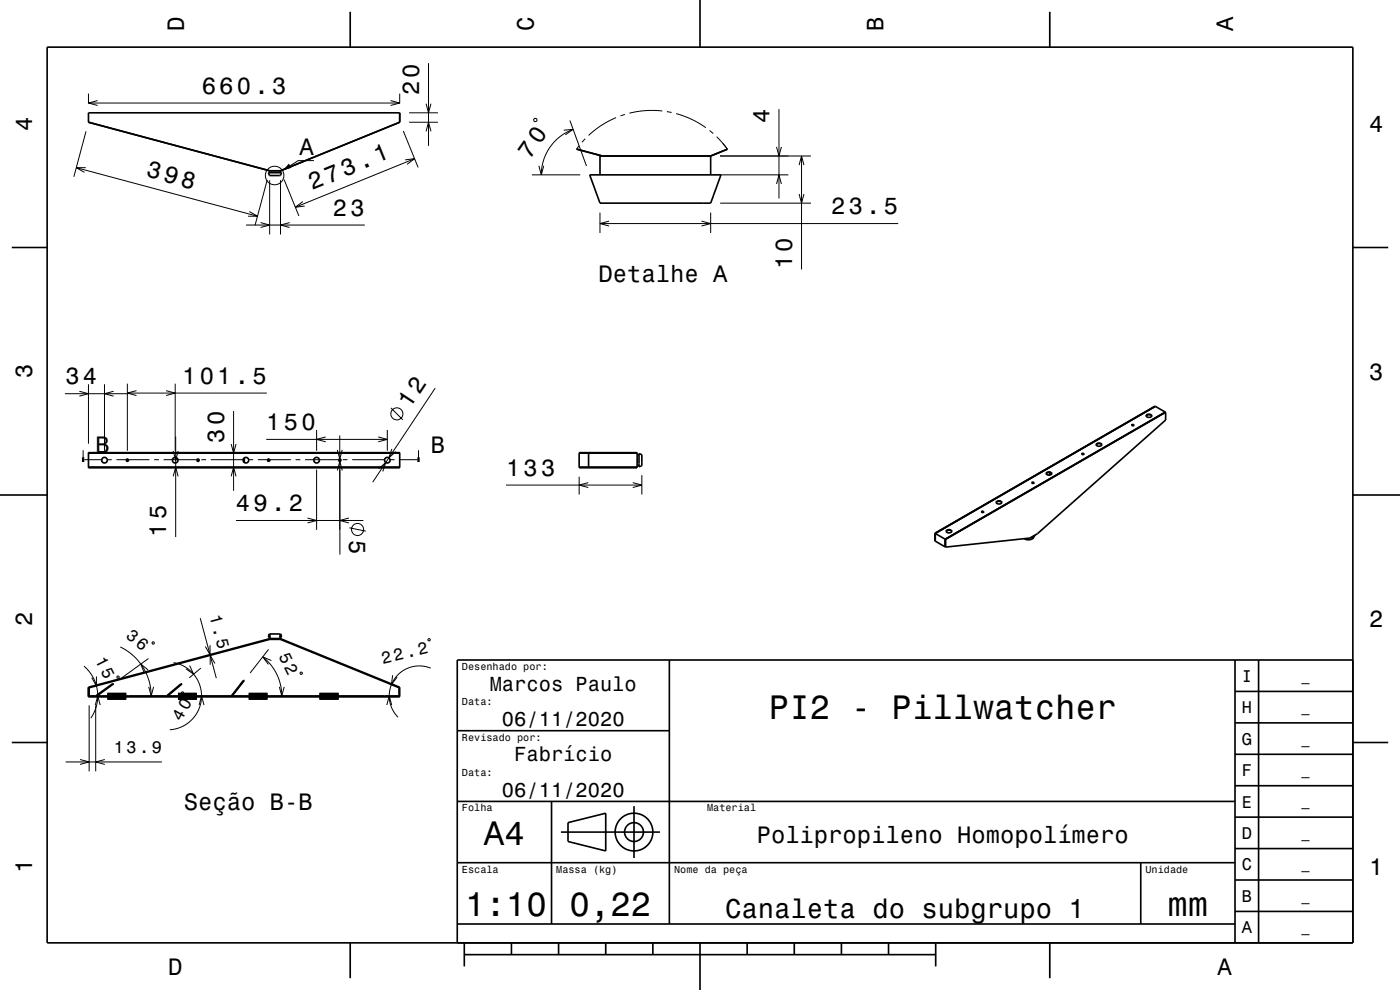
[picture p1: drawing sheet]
<svg xmlns="http://www.w3.org/2000/svg" width="297mm" height="210mm" viewBox="0 0 297 210" stroke-linecap="round" stroke-linejoin="round" font-family="sans-serif">
<g fill="none" stroke="#000" stroke-width=".21">
<path d="M18.8 19.9v2M84.8 19.9v2M90.9 13.4v17.5M16.2 35.6l38.4 10.3M18.2 35.6h-2l1.7 1M18.2 27.9l-2.5 9.6M18.8 21.9h66M20.7 21.3l-1.9 .6 1.9 .5M56.7 38.2l-2.6 9.6M57.2 38.2v11.5M59.5 38.2v11.5M60.3 38.1l3.1 7.7"/>
<path d="M66.6 34.1h-3.3l-1.7 1M82.9 21.3l1.9 .6-1.9 .5M85.6 27.8l3.1 7.7M86 33.9l1.9-.2-1.5 1.2M86.8 25.9h6.1M86.8 23.9h6.1M87.9 33.7l-25.2 10.3M90.4 27.9l.5-2 .5 2M90.4 22l.5 1.9 .5-1.9M112.8 37.1h10.3M113.4 25.2h.5l-.1 .6-.5-.1zM114.3 35.2l.5 1.9 .5-1.9"/>
<path d="M119.6 27.6l2-.2-1.7 1.2M120.9 25.6l3.5 9.6M121.6 27.4a10.3 10.3 0 0 0-6.8 9.7M122.8 30.9l-.5 .7M124.1 29.4l-.6 .8M130.7 25l-3.1 1.6-2.7 2.1M132.6 24.3l-1 .3M140.5 23.5h-3.5l-3.5 .5M141.5 23.7l1 .2M143.4 24.1l3.3 1.2 3 1.8M150.5 27.7l.8 .6M152 29l2.3 2.7-.9-1.3"/>
<path d="M152.8 33.1h19.2M152.8 37.1h14.5M164.7 31.2l.6 1.9 .5-1.9M164.7 39l.6-1.9 .5 1.9M165.3 23.2v18.9M169.5 35l.5-1.9 .6 1.9M170 33.1v24.1M52.2 47.7h25.2M52.9 44.9l1.7 1h-2M55.3 47.2l1.9 .5-1.9 .6M61.4 47.2l-1.9 .5 1.9 .6M64.3 42.8l-1.6 1.2 1.9-.3"/>
<path d="M127.3 45.1v4.3M127.3 47.4h63.2M129.2 46.9l-1.9 .5 1.9 .5M148.8 46.9l2 .5-2 .5M150.8 45.1v4.3M152.8 43.1h19.2M169.5 41.2l.5 1.9 .6-1.9M13.8 83.5h13.4M16.8 83l2 .5-2 .5M17.6 95.5v1.7M17.9 97.5h3.8M18.8 81.5v12.6"/>
<path d="M22.2 81.5v14.1M22.7 97.5h1M24.1 83l-1.9 .5 1.9 .5M24.7 97.5h7M27 81.4v14.2M27 83.4h29.6M28.9 82.9l-1.9 .5 1.9 .5M32.7 97.5h1M34.7 97.5h7M35.2 82.9l2 .5-2 .5M36.8 95.7l.5 1.9 .5-1.9M37.2 81.4v14.2"/>
<path d="M37.3 92.6v21.3M42.7 97.5h1M44.7 97.5h7M49 94.2l.6 1.9 .5-1.9M49.6 87.2v16.9M52.7 97.5h1M54.7 97.5h7M56.5 93.2h25.7M62.7 97.5h1M64.7 97.5h7M67.2 91.2v4.4M67.2 99.6v12.8"/>
<path d="M69.1 92.7l-1.9 .5 1.9 .5M72.1 92.4v25.2M72.1 99.6v12.8M72.6 95.4l-.5 2-.5-2M72.6 99.8l-.5-1.9-.5 1.9M72.7 97.5h1M74.7 97.5h7M80.2 92.7l2 .5-2 .5M80.3 99.4l1.5-1.3-.6 1.9M82.2 91.2v4.4M82.7 97.5h1M82.9 86.5l2.6 2.5"/>
<path d="M83.1 95.2l-.6 1.9 1.5-1.3M84.7 97.5h3.8M88.8 95.5v1.7M92.3 82.3l-13.2 20M36.8 101l.5-1.9 .5 1.9M49 101l.6-1.9 .5 1.9M50.1 110.4h27M65.2 109.9l2 .5-2 .5M74 109.9l-1.9 .5 1.9 .5M74.1 112l3.5 .7M107.4 102.9h28.8M122.9 101.1v3.8"/>
<path d="M124.8 102.4l-1.9 .5 1.9 .5M134.2 102.4l2 .5-2 .5M136.2 100.8v4.1M25.5 137.2a11.5 11.5 0 0 1 6.6 10.4M31.5 139.7l-5.8 4.2M32.4 136.2h.3l-.1 .4-.3-.1zM42.5 131.1l3.4 12.7M44.6 136.9v2l-1-1.8M47 138.2l-.5 .3M55.7 139.3a10.5 10.5 0 0 1 4.1 8.3M57 137.8l-3.9 5M57.1 134.6h.2"/>
<path d="M59.4 134.6h.2M64.3 137.4l-.1 .1M90.9 135.5l.4 .1-.1 .3h-.4zM17.8 141.3a8.3 8.3 0 0 1 1.5 11M18.9 149.6v14M20.2 149.6l.5-2 .6 2M20.3 149.6v14M20.5 143.5v2l-1-1.8M24.8 143.5h.4v.3h-.3zM30.5 142.6h.6M30.7 147.6l-.3 .2M31.4 142.1l-1.5-1.2 .7 1.8"/>
<path d="M31.6 145.7l.5 1.9 .5-1.9M36.8 140.6a7.2 7.2 0 0 1 5.9 7.4 7.2 7.2 0 0 1-6.7 6.8M38.5 146.8h.4v.4h-.4zM40.2 141.2l.9 1.8-1.7-1.1M42.2 149.6l.6-2 .5 2M42.6 141.7l-2.4 2.1M45.6 140.7l-1-1.7v2M46.7 147.6l-.3 .2M51.4 144.9l-.4 .2M57.6 140.1l-1.9-.8 1.2 1.6M59.3 145.7l.5 1.9 .5-1.9M62.7 147.6l-.3 .2"/>
<path d="M63.7 142.6h.4v.4h-.4zM73.7 141.3l-.1 .1M76.7 142.6h.4M78.7 147.6l-.3 .2M82.1 149.6l.5-2 .5 2M83.1 145.1l-.2 .1M83.3 143.2l-.3 2 1.3-1.6M91.4 141.7a6.4 6.4 0 0 0-7.8 2.4 6.4 6.4 0 0 0 .8 8M13.9 161.6h20.5M17 161.1l1.9 .5-1.9 .5M22.2 161.1l-1.9 .5 1.9 .5"/>
<circle cx="58.3" cy="37.2" r="1.97"/>
<circle cx="84.2" cy="87.8" r="1.28"/>
<circle cx="75.9" cy="112.3" r="1.28"/>
</g>
<path d="M22.8 147.6h4v.2h-4zM37.8 147.6h4v.2h-4zM52.8 147.6h4v.2h-4zM67.8 147.6h4.1v.2h-4.1z" fill="none" stroke="#000" stroke-width="1.4" stroke-linecap="butt"/>
<g fill="none" stroke="#000" stroke-width=".35">
<path d="M10 10h277v190h-277zM74.3 2.5v7.5M148.5 0v10M222.7 2.5v7.5M56.9 36.6h2.8l-.2 .6h-2.3zM57.2 36.2l-38.4-10.3v-2h66v2l-25.3 10.3M59.5 36.2h-2.3v.4M59.5 36.2v.4M122.3 31.6l5.5 1.5M125.1 37.1h27.8l-2.1 6h-23.5zM150.8 33.1h-23.5v4M150.8 33.1v4"/>
<path d="M154.3 31.7l-3.5 1.4M2.5 52.5h7.5M287 52.5h7.5M18.8 96h66v3.2h-66zM18.8 96.1h66M18.8 99.1h66M26.8 97.5h.4v.2l-.3 .1zM41.8 97.5h.4v.2l-.3 .1zM51.8 97.1v1M56.8 97.5h.4v.2l-.4 .1zM57.2 97.5v.2M71.9 97.5h.4v.2l-.4 .1z"/>
<path d="M122.9 96.1h12.3M122.9 96h12.3v3.2h-12.3zM122.9 99.1h12.3M124.9 96v3.2M135.2 98.8h.4M135.2 96.4h.4M135.6 96.2l.6 .2v2.4l-.6 .2zM229.5 96.4h.5M229.5 96.2l.5 .1-.4 .1zM232.6 94.4a.75 .75 0 0 1 1.1 0M232.7 94.1l.4-.1 .6 .2a.57 .57 0 0 1-.6 .5 .57 .57 0 0 1-.5-.5zM240.1 90.2h.4"/>
<path d="M240.1 90.1l.5 .1-.4 .1zM243.2 88.3a.76 .76 0 0 1 1.1 0M243.3 88l.4-.1 .6 .2a.57 .57 0 0 1-.5 .4 .57 .57 0 0 1-.6-.4zM245.1 86.2l-46.8 26.9M245.1 86.2l-46.7 27M245.1 86.2l2.1 1.2M247.2 87.4l.1 .1M247.2 87.4l-46.7 27M247.3 87.5v1.6l-27.2 24.1-1.6 .9-17.9 2M247.3 87.5l-46.7 26.9M0 105h10M198.3 113.1l.1 1.7"/>
<path d="M198.3 113.1l.1 .1M198.4 113.2v1.6M198.4 114.8l2.1 1.2M198.4 113.2l2.1 1.2M200.5 116l.1 .1M200.5 114.4v1.6M200.5 114.4h.1M200.6 114.4v1.7M200.7 112.8a.75 .75 0 0 1 1.2 0M200.9 112.5l.4-.2 .6 .3a.57 .57 0 0 1-.6 .4 .57 .57 0 0 1-.5-.4zM208.2 108.6h.5M208.2 108.5l.5 .1-.4 .1z"/>
<path d="M211.3 106.6a.75 .75 0 0 1 1.2 0M211.5 106.3l.4-.1 .6 .2a.57 .57 0 0 1-.6 .5 .57 .57 0 0 1-.5-.4zM218.9 102.5h.5M218.9 102.3l.5 .1-.4 .1zM219.5 113.5a1.46 1.46 0 0 1-2.2 .8M219.5 113.5l-.3 .4-.7 .2M219.5 113.5h.1M221.9 100.5a.75 .75 0 0 1 1.2 0M222.1 100.2l.4-.1 .6 .2a.57 .57 0 0 1-.6 .5 .57 .57 0 0 1-.5-.5zM222.8 100.3l-.3 .5M287 105h10M57.2 134.5h2.3l.2 .6h-.2v.4h-2.3v-.4h-.3z"/>
<path d="M57.2 135.6h2.3M57.2 135.6h.1M57.3 134.5v1M59.4 134.5v1M59.5 135.5v.1M59.5 135.6l25.1 10.3v1.7h-35.3l2.5-3.3h-.2l-2.5 3.3h-13.5l3-2.5h-.2l-3.1 2.5h-14.7l3.5-2.6h-.2l-3.6 2.6h-1.4v-1.7l38.3-10.3M59.5 135.5l25.3 10.3v2h-66v-2l38.4-10.3v.1M142 140v56M262 140v60M267 140v60M287 140h-190v60M2.5 157.5h7.5"/>
<path d="M21.6 147.6v.2M22.8 147.6v.2M26.8 147.6v.2M27.2 147.6v.2M36.6 147.6v.2M37.8 147.6v.2M41.8 147.6v.2M42.2 147.6v.2M51.6 147.6v.2M52.8 147.6v.2M56.8 147.6v.2M57.2 147.6v.2"/>
<path d="M66.6 147.6v.2M67.8 147.6v.2M71.9 147.6v.2M72.3 147.6v.2M81.6 147.6v.2M82.8 147.6v.2M97 155h45M262 153.3h25M262 146.7h25M287 157.5h7.5M97 170h165M117 170v26"/>
<path d="M119 176.5h21M120.5 174.5l8-2v8l-8-2zM134.5 171v11M262 173.3h25M262 166.7h25M262 160h25M97 196h165M97 183h165M242 183v13M262 193.3h25M262 186.7h25M262 180h25"/>
<path d="M74.3 200v7.5M98.5 202.5h100M98.5 200v5M108.5 200v2.5M118.5 200v2.5M128.5 200v2.5M138.5 200v2.5M148.5 200v10M158.5 200v2.5M168.5 200v2.5M178.5 200v2.5M188.5 200v2.5"/>
<path d="M198.5 200v5M222.7 200v7.5"/>
<circle cx="22.2" cy="97.6" r=".6"/>
<circle cx="37.2" cy="97.6" r=".6"/>
<circle cx="52.2" cy="97.6" r=".6"/>
<circle cx="67.2" cy="97.6" r=".6"/>
<circle cx="82.2" cy="97.6" r=".6"/>
<circle cx="134.5" cy="176.5" r="2"/>
<circle cx="134.5" cy="176.5" r="4"/>
</g>
<path d="M17.4 97.5h.5M88.5 97.5h.5" fill="none" stroke="#000" stroke-width="1" stroke-linecap="butt"/>
<g fill="#000">
<path d="M61.3 34.7l.5 .9-1.9 .6z" fill-rule="evenodd"/>
<path d="M17.6 97.2h.1l-.1 .3z" fill-rule="evenodd"/>
<path d="M88.7 97.2h.2l-.1 .3z" fill-rule="evenodd"/>
</g>
<g font-size="7.2">
<text x="163.1" y="152.6">PI2 - Pillwatcher</text>
<text x="102.7" y="179.3">A4</text>
<text x="98.7" y="194.3">1:10</text>
<text x="120.8" y="194.3">0,22</text>
<text x="247.7" y="194.3">mm</text>
</g>
<text font-size="5.8" x="153.8" y="194.6">Canaleta do subgrupo 1</text>
<g font-size="5.1">
<text x="30.8" y="37.4" transform="rotate(15 30.8 37.4)">398</text>
<text x="66.2" y="40.4" transform="rotate(-22 66.2 40.4)">273.1</text>
</g>
<g font-size="5">
<text x="39" y="6.5" transform="rotate(-90 39 6.5)">D</text>
<text x="113.2" y="6.5" transform="rotate(-90 113.2 6.5)">C</text>
<text x="187.4" y="6.5" transform="rotate(-90 187.4 6.5)">B</text>
<text x="261.6" y="6.5" transform="rotate(-90 261.6 6.5)">A</text>
<text x="42.8" y="19.9">660.3</text>
<text x="88.9" y="20.2" transform="rotate(-90 88.9 20.2)">20</text>
<text x="6.8" y="27.8" transform="rotate(-90 6.8 27.8)">4</text>
<text x="163.3" y="26.2" transform="rotate(-90 163.3 26.2)">4</text>
<text x="290.5" y="28.1">4</text>
<text x="63.6" y="32.9">A</text>
<text x="112.4" y="33.9" transform="rotate(-55 112.4 33.9)">70</text>
<text x="70.6" y="45.7">23</text>
<text x="176.3" y="45.4">23.5</text>
<text x="127" y="59.9">Detalhe A</text>
<text x="168" y="57.2" transform="rotate(-90 168 57.2)">10</text>
<text x="6.8" y="80.3" transform="rotate(-90 6.8 80.3)">3</text>
<text x="13.9" y="81.5">34</text>
<text x="38.6" y="81.4">101.5</text>
<text x="290.5" y="80.6">3</text>
<text x="86.9" y="86.9" transform="rotate(-56 86.9 86.9)">12</text>
<text x="47.6" y="94" transform="rotate(-90 47.6 94)">30</text>
<text x="56.5" y="91.2">150</text>
<text x="20.3" y="96.2">B</text>
<text x="91.4" y="96.2">B</text>
<text x="107.4" y="100.9">133</text>
<text x="35.3" y="113.9" transform="rotate(-90 35.3 113.9)">15</text>
<text x="50.1" y="108.4">49.2</text>
<text x="74.1" y="114.6" transform="rotate(90 74.1 114.6)">5</text>
<text x="6.8" y="132.8" transform="rotate(-90 6.8 132.8)">2</text>
<text x="290.5" y="133.1">2</text>
<text x="39" y="171.9">Seção B-B</text>
<text x="160.5" y="178.8">Polipropileno Homopolímero</text>
<text x="6.8" y="185.3" transform="rotate(-90 6.8 185.3)">1</text>
<text x="290.5" y="185.6">1</text>
<text x="35.7" y="206.8">D</text>
<text x="258.3" y="206.8">A</text>
</g>
<g font-size="4.3">
<text x="103.9" y="146.5">Marcos Paulo</text>
<text x="106.5" y="154">06/11/2020</text>
<text x="109.1" y="161.5">Fabrício</text>
<text x="106.5" y="169">06/11/2020</text>
</g>
<g font-size="3.6">
<text x="44.4" y="130.6" transform="rotate(75 44.4 130.6)">1.5</text>
<text x="26.6" y="135.1" transform="rotate(39 26.6 135.1)">36</text>
<text x="20.2" y="140" transform="rotate(63 20.2 140)">15</text>
<text x="59" y="139.1" transform="rotate(64 59 139.1)">52</text>
<text x="81.2" y="140.9" transform="rotate(-13 81.2 140.9)">22.2</text>
<text x="263.4" y="144.6">I</text>
<text x="38.4" y="153.1" transform="rotate(-61 38.4 153.1)">40</text>
<text x="263.4" y="151.3">H</text>
<text x="24.2" y="159.6">13.9</text>
<text x="263.4" y="158">G</text>
<text x="263.4" y="164.6">F</text>
<text x="263.4" y="171.3">E</text>
<text x="263.4" y="178">D</text>
<text x="263.4" y="184.6">C</text>
<text x="263.4" y="191.3">B</text>
<text x="263.4" y="198">A</text>
</g>
<g font-size="2.9">
<text x="276.1" y="144.4">_</text>
<text x="276.1" y="151">_</text>
<text x="276.1" y="157.7">_</text>
<text x="276.1" y="164.4">_</text>
<text x="276.1" y="171">_</text>
<text x="276.1" y="177.7">_</text>
<text x="276.1" y="184.4">_</text>
<text x="276.1" y="191.1">_</text>
<text x="276.1" y="197.7">_</text>
</g>
<g font-size="2.2">
<text x="98" y="142.1">Desenhado por:</text>
<text x="98" y="149.6">Data:</text>
<text x="98" y="157.1">Revisado por:</text>
<text x="98" y="164.6">Data:</text>
<text x="98" y="172.1">Folha</text>
<text x="150" y="172.1">Material</text>
<text x="98" y="185.1">Escala</text>
<text x="118" y="185.1">Massa (kg)</text>
<text x="143" y="185.1">Nome da peça</text>
<text x="243" y="185.1">Unidade</text>
</g>
</svg>
